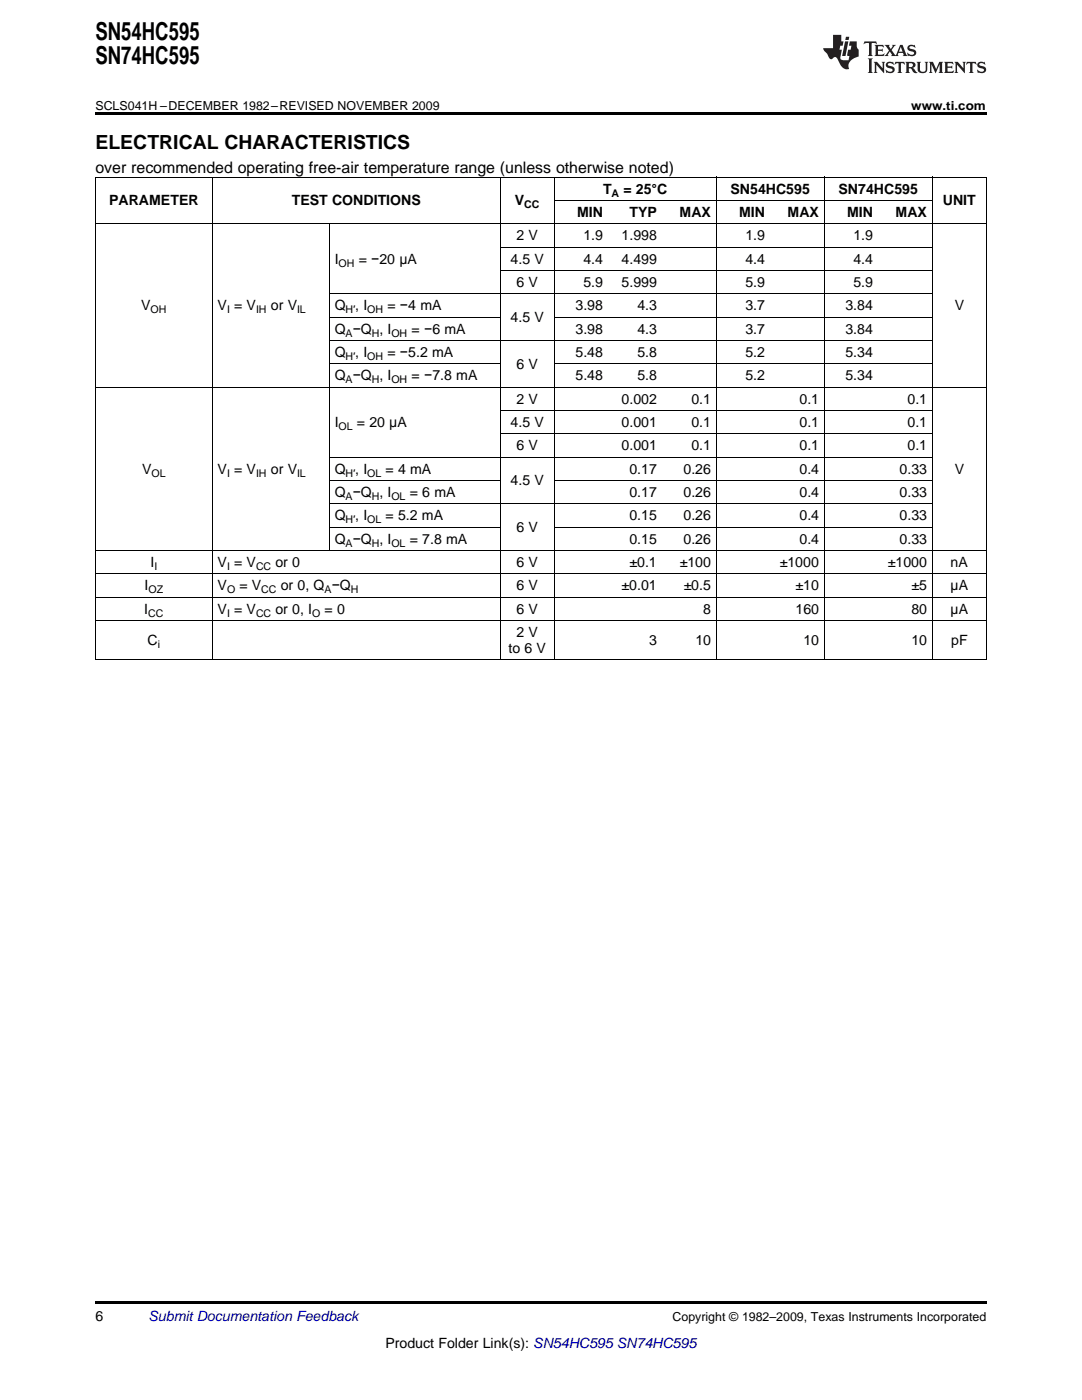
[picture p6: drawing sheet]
<svg xmlns="http://www.w3.org/2000/svg" width="216mm" height="279mm" viewBox="0 0 216 279" stroke-linecap="round" stroke-linejoin="round" font-family="sans-serif">
<g fill="#231f20">
<path d="M172.5 8.3l-.1 .5 .4-.2h.6v.1v2.1l-.2 .4h.9l-.2-.4v-2.1l.1-.1h.5l.5 .2-.2-.5zM174.5 9l.2 .3v1.5l-.2 .4h1.8l.2-.6a1.04 1.04 0 0 1-1.3 .2v-.7h.6l.3 .2v-.6l-.3 .2h-.6v-.6l.8-.1 .4 .3-.2-.5zM176.5 9l.9 1.1-.9 1.1h.8l-.2-.2 .4-.7 .5 .7-.2 .2h1.5l-.2-.2 .2-.4h.9l.1 .4-.2 .2h1l-.3-.3-.7-1.9h-.5l-.9 2-.8-1 .9-1h-.8l.1 .3-.4 .5-.3-.6 .1-.2zM179.7 9.3l.4 1h-.7zM181.3 9.1a.63 .63 0 0 0-.2 .7 .63 .63 0 0 0 .6 .4l.6 .2 .1 .2a.75 .75 0 0 1-.7 .4 .75 .75 0 0 1-.6-.5l.1 .7 .1-.1a1.11 1.11 0 0 0 1.5-.6 1.13 1.13 0 0 0-1.2-.8l-.1-.4a1.04 1.04 0 0 1 1.2 .2l-.2-.5-.2 .1-.4-.2zM173.2 11.7l.2 .3v2.2l-.2 .4h1l-.3-.4v-2.2l.3-.3zM174.3 12.3l.3 .4v1.5l-.3 .4h.8l-.2-.4v-1.3l1.5 1.7v-1.9l.2-.4h-.7l.2 .4v.9l-1.1-1.3zM177 12.5a.62 .62 0 0 0-.2 .7 .62 .62 0 0 0 .6 .4l.6 .1 .1 .3a.76 .76 0 0 1-.7 .3 .76 .76 0 0 1-.7-.4l.2 .7 .1-.1a1.11 1.11 0 0 0 1.5-.6 1.13 1.13 0 0 0-1.2-.8l-.1-.4a1.04 1.04 0 0 1 1.2 .2l-.2-.6-.2 .1-.5-.1zM178.7 12.3l-.2 .7a.61 .61 0 0 1 .8-.4v1.6l-.2 .4h.9l-.2-.4v-1.6a.63 .63 0 0 1 .7 .4l-.1-.7zM180.6 12.3l.3 .4v1.5l-.3 .4h1l-.2-.2-.1-.8 .6 .2a.76 .76 0 0 0 1.2 .7l-1-1a.58 .58 0 0 0 .6-.5 .58 .58 0 0 0-.5-.6zM181.4 12.7l.1-.1a.45 .45 0 0 1 .5 .1 .45 .45 0 0 1 .1 .5l-.8 .2zM182.9 12.3l.2 .2a2.17 2.17 0 0 0 .3 1.9 .99 .99 0 0 0 1.6-.6v-1.1l.2-.4h-.7l.2 .2a1.92 1.92 0 0 1-.2 1.8 .6 .6 0 0 1-.9-.5v-1.1l.2-.4zM185.4 12.3l.2 .4v1.5l-.2 .4h.7l-.2-.4v-1.4l.8 1.8 .8-1.8v1.4l-.2 .4h.9l-.2-.4v-1.5l.2-.4h-.8l-.6 1.5-.6-1.5zM188.4 12.3l.2 .4v1.5l-.2 .4h1.8l.1-.6a1.04 1.04 0 0 1-1.2 .2v-.7h.5l.4 .2v-.6l-.4 .2h-.5v-.7h.8l.3 .3-.1-.6zM190.5 12.3l.2 .4v1.5l-.2 .4h.7l-.2-.4v-1.3l1.5 1.7v-1.9l.2-.4h-.7l.2 .4v.9l-1.1-1.3zM192.9 12.3l-.1 .7a.61 .61 0 0 1 .7-.4l.1 1.6-.3 .4h1l-.3-.4 .1-1.6a.63 .63 0 0 1 .7 .4l-.1-.7zM195.2 12.5a.62 .62 0 0 0-.2 .7 .62 .62 0 0 0 .6 .4l.6 .1 .1 .3a.76 .76 0 0 1-.7 .3 .76 .76 0 0 1-.6-.4l.1 .7 .1-.1a1.11 1.11 0 0 0 1.6-.6 1.13 1.13 0 0 0-1.3-.8l-.1-.4a1.04 1.04 0 0 1 1.2 .2l-.1-.6-.2 .1-.5-.1z"/>
<path d="M166.2 7v2.6h-1.9v.4l.8 .9a.91 .91 0 0 0 1 .9 .56 .56 0 0 1 .5-.4 .56 .56 0 0 1 .5 .3l.4 .8a1.53 1.53 0 0 0 1.9 1.2 1.54 1.54 0 0 1 1-2.1l.9-.3v-1.4a1.52 1.52 0 0 1-.4-1.6h-1.3l-.2 .8h.5l-.2 .8h-.5l-.1 1v.2l.4 .1-.2 .8a1.93 1.93 0 0 1-1.6-.2l.3-1.9h-.5l.2-.8h.4l.2-.8h-.4v-1.3zM168.6 8.3l-.6 2.9h.7l.6-2.9zM168.8 7.3l-.1 .7h.6l.2-.7z"/>
</g>
<path d="M19 22.5h177.8v.5h-177.8zM19 259.7h177.8v.5h-177.8z" fill="#000"/>
<g fill="none" stroke="#000" stroke-width=".2">
<path d="M19 35.3h177.8M19.1 35.3v96.3M42.3 35.3v96.3M99.8 35.3v96.3M110.6 35.3v96.3M110.6 40h75.4M142.9 35.3v96.3M164.4 35.3v96.3M186 35.3v96.3M196.8 35.3v96.3M19 44.6h177.8M65.7 44.6v65.2"/>
<path d="M65.7 58.6h120.4M99.8 54h86.3M99.8 49.3h86.3M19 77.2h177.8M65.7 72.6h34.1M65.7 67.9h120.4M65.7 63.3h34.1M110.6 72.6h75.5M110.6 63.3h75.5M65.7 95.9h34.1M65.7 91.2h120.4M99.8 86.6h86.3"/>
<path d="M99.8 81.9h86.3M110.6 95.9h75.5M19 119.2h177.8M19 114.5h177.8M19 109.8h177.8M65.7 105.2h34.1M65.7 100.5h120.4M110.6 105.2h75.5M19 131.6h177.8M19 123.8h177.8"/>
</g>
<g font-size="4.9">
<text x="19" y="7.9">SN54HC595</text>
<text x="19" y="12.8">SN74HC595</text>
</g>
<text font-size="3.9" x="19" y="29.7">ELECTRICAL CHARACTERISTICS</text>
<text font-size="3.2" x="19" y="34.4">over recommended operating free-air temperature range (unless otherwise noted)</text>
<g font-size="2.8">
<text x="21.8" y="41">PARAMETER</text>
<text x="58.2" y="41">TEST CONDITIONS</text>
<text x="102.7" y="41">V</text>
<text x="120.3" y="38.7">T</text>
<text x="124.4" y="38.7">= 25°C</text>
<text x="145.8" y="38.7">SN54HC595</text>
<text x="167.3" y="38.7">SN74HC595</text>
<text x="188.1" y="41">UNIT</text>
<text x="103" y="48">2 V</text>
<text x="115.1" y="43.3">MIN</text>
<text x="116.4" y="48">1.9</text>
<text x="124" y="48">1.998</text>
<text x="125.6" y="43.3">TYP</text>
<text x="135.6" y="43.3">MAX</text>
<text x="147.5" y="43.3">MIN</text>
<text x="148.7" y="48">1.9</text>
<text x="157.2" y="43.3">MAX</text>
<text x="169" y="43.3">MIN</text>
<text x="170.3" y="48">1.9</text>
<text x="178.7" y="43.3">MAX</text>
<text x="66.8" y="52.6">I</text>
<text x="71.6" y="52.6">= −20 μA</text>
<text x="101.9" y="52.6">4.5 V</text>
<text x="116.4" y="52.6">4.4</text>
<text x="124" y="52.6">4.499</text>
<text x="148.7" y="52.6">4.4</text>
<text x="170.3" y="52.6">4.4</text>
<text x="103" y="57.3">6 V</text>
<text x="116.4" y="57.3">5.9</text>
<text x="124" y="57.3">5.999</text>
<text x="148.7" y="57.3">5.9</text>
<text x="170.3" y="57.3">5.9</text>
<text x="28.2" y="61.9">V</text>
<text x="43.4" y="61.9">V = V</text>
<text x="54" y="61.9">or V</text>
<text x="66.8" y="61.9">Q , I</text>
<text x="77.3" y="61.9">= −4 mA</text>
<text x="101.9" y="64.3">4.5 V</text>
<text x="114.8" y="61.9">3.98</text>
<text x="127.2" y="61.9">4.3</text>
<text x="148.7" y="61.9">3.7</text>
<text x="168.7" y="61.9">3.84</text>
<text x="190.5" y="61.9">V</text>
<text x="66.8" y="66.6">Q −Q , I</text>
<text x="66.8" y="71.3">Q , I</text>
<text x="77.3" y="71.3">= −5.2 mA</text>
<text x="82.1" y="66.6">= −6 mA</text>
<text x="114.8" y="66.6">3.98</text>
<text x="114.8" y="71.3">5.48</text>
<text x="127.2" y="66.6">4.3</text>
<text x="127.2" y="71.3">5.8</text>
<text x="148.7" y="66.6">3.7</text>
<text x="148.7" y="71.3">5.2</text>
<text x="168.7" y="66.6">3.84</text>
<text x="168.7" y="71.3">5.34</text>
<text x="66.8" y="75.9">Q −Q , I</text>
<text x="82.1" y="75.9">= −7.8 mA</text>
<text x="103" y="73.6">6 V</text>
<text x="114.8" y="75.9">5.48</text>
<text x="127.2" y="75.9">5.8</text>
<text x="148.7" y="75.9">5.2</text>
<text x="168.7" y="75.9">5.34</text>
<text x="103" y="80.6">2 V</text>
<text x="124" y="80.6">0.002</text>
<text x="138" y="80.6">0.1</text>
<text x="159.5" y="80.6">0.1</text>
<text x="181.1" y="80.6">0.1</text>
<text x="66.8" y="85.2">I</text>
<text x="71.2" y="85.2">= 20 μA</text>
<text x="101.9" y="85.2">4.5 V</text>
<text x="103" y="89.9">6 V</text>
<text x="124" y="85.2">0.001</text>
<text x="124" y="89.9">0.001</text>
<text x="138" y="85.2">0.1</text>
<text x="138" y="89.9">0.1</text>
<text x="159.5" y="85.2">0.1</text>
<text x="159.5" y="89.9">0.1</text>
<text x="181.1" y="85.2">0.1</text>
<text x="181.1" y="89.9">0.1</text>
<text x="28.4" y="94.5">V</text>
<text x="43.4" y="94.5">V = V</text>
<text x="54" y="94.5">or V</text>
<text x="66.8" y="94.5">Q , I</text>
<text x="76.9" y="94.5">= 4 mA</text>
<text x="125.6" y="94.5">0.17</text>
<text x="136.4" y="94.5">0.26</text>
<text x="159.5" y="94.5">0.4</text>
<text x="179.5" y="94.5">0.33</text>
<text x="190.5" y="94.5">V</text>
<text x="66.8" y="99.2">Q −Q , I</text>
<text x="81.8" y="99.2">= 6 mA</text>
<text x="101.9" y="96.9">4.5 V</text>
<text x="125.6" y="99.2">0.17</text>
<text x="136.4" y="99.2">0.26</text>
<text x="159.5" y="99.2">0.4</text>
<text x="179.5" y="99.2">0.33</text>
<text x="66.8" y="103.9">Q , I</text>
<text x="76.9" y="103.9">= 5.2 mA</text>
<text x="103" y="106.2">6 V</text>
<text x="125.6" y="103.9">0.15</text>
<text x="136.4" y="103.9">0.26</text>
<text x="159.5" y="103.9">0.4</text>
<text x="179.5" y="103.9">0.33</text>
<text x="30" y="113.2">I</text>
<text x="43.4" y="113.2">V = V</text>
<text x="55" y="113.2">or 0</text>
<text x="66.8" y="108.5">Q −Q , I</text>
<text x="81.8" y="108.5">= 7.8 mA</text>
<text x="103" y="113.2">6 V</text>
<text x="125.6" y="108.5">0.15</text>
<text x="125.6" y="113.2">±0.1</text>
<text x="135.6" y="113.2">±100</text>
<text x="136.4" y="108.5">0.26</text>
<text x="155.6" y="113.2">±1000</text>
<text x="159.5" y="108.5">0.4</text>
<text x="177.2" y="113.2">±1000</text>
<text x="179.5" y="108.5">0.33</text>
<text x="189.7" y="113.2">nA</text>
<text x="28.9" y="117.8">I</text>
<text x="43.4" y="117.8">V</text>
<text x="47.8" y="117.8">= V</text>
<text x="56" y="117.8">or 0, Q −Q</text>
<text x="103" y="117.8">6 V</text>
<text x="124" y="117.8">±0.01</text>
<text x="136.4" y="117.8">±0.5</text>
<text x="158.7" y="117.8">±10</text>
<text x="181.9" y="117.8">±5</text>
<text x="189.7" y="117.8">µA</text>
<text x="28.8" y="122.5">I</text>
<text x="43.4" y="122.5">V = V</text>
<text x="55" y="122.5">or 0, I</text>
<text x="64.8" y="122.5">= 0</text>
<text x="103" y="122.5">6 V</text>
<text x="140.3" y="122.5">8</text>
<text x="158.7" y="122.5">160</text>
<text x="181.9" y="122.5">80</text>
<text x="189.7" y="122.5">µA</text>
<text x="29.5" y="128.7">C</text>
<text x="101.5" y="130.3">to 6 V</text>
<text x="103" y="127.1">2 V</text>
<text x="129.5" y="128.7">3</text>
<text x="138.7" y="128.7">10</text>
<text x="160.3" y="128.7">10</text>
<text x="181.9" y="128.7">10</text>
<text x="189.8" y="128.7">pF</text>
<text x="19" y="263.6">6</text>
<text x="76.9" y="269">Product Folder Link(s): SN54HC595 SN74HC595</text>
</g>
<text font-size="2.8" fill="#0000c8" x="29.6" y="263.6">Submit Documentation Feedback</text>
<g font-size="2.5">
<text x="19" y="21.9">SCLS041H –DECEMBER 1982–REVISED NOVEMBER 2009</text>
<text x="181.8" y="21.9">www.ti.com</text>
<text x="134.2" y="263.6">Copyright © 1982–2009, Texas Instruments Incorporated</text>
</g>
<g font-size="2.1">
<text x="104.6" y="41.6">CC</text>
<text x="122" y="39.2">A</text>
<text x="67.6" y="53.2">OH</text>
<text x="30.1" y="62.5">OH</text>
<text x="45.3" y="62.5">I</text>
<text x="51.1" y="62.5">IH</text>
<text x="59.3" y="62.5">IL</text>
<text x="69" y="62.5">H′</text>
<text x="73.3" y="62.5">OH</text>
<text x="69" y="67.2">A</text>
<text x="69" y="71.8">H′</text>
<text x="73.3" y="71.8">OH</text>
<text x="74.2" y="67.2">H</text>
<text x="78.1" y="67.2">OH</text>
<text x="69" y="76.5">A</text>
<text x="74.2" y="76.5">H</text>
<text x="78.1" y="76.5">OH</text>
<text x="67.6" y="85.8">OL</text>
<text x="30.2" y="95.1">OL</text>
<text x="45.3" y="95.1">I</text>
<text x="51.1" y="95.1">IH</text>
<text x="59.3" y="95.1">IL</text>
<text x="69" y="95.1">H′</text>
<text x="73.3" y="95.1">OL</text>
<text x="69" y="99.8">A</text>
<text x="74.2" y="99.8">H</text>
<text x="78.1" y="99.8">OL</text>
<text x="69" y="104.4">H′</text>
<text x="73.3" y="104.4">OL</text>
<text x="30.8" y="113.7">I</text>
<text x="45.3" y="113.7">I</text>
<text x="51.1" y="113.7">CC</text>
<text x="69" y="109.1">A</text>
<text x="74.2" y="109.1">H</text>
<text x="78.1" y="109.1">OL</text>
<text x="29.6" y="118.4">OZ</text>
<text x="45.3" y="118.4">O</text>
<text x="52.1" y="118.4">CC</text>
<text x="64.8" y="118.4">A</text>
<text x="70" y="118.4">H</text>
<text x="29.6" y="123">CC</text>
<text x="45.3" y="123">I</text>
<text x="51.1" y="123">CC</text>
<text x="62.3" y="123">O</text>
<text x="31.5" y="129.3">i</text>
</g>
</svg>
